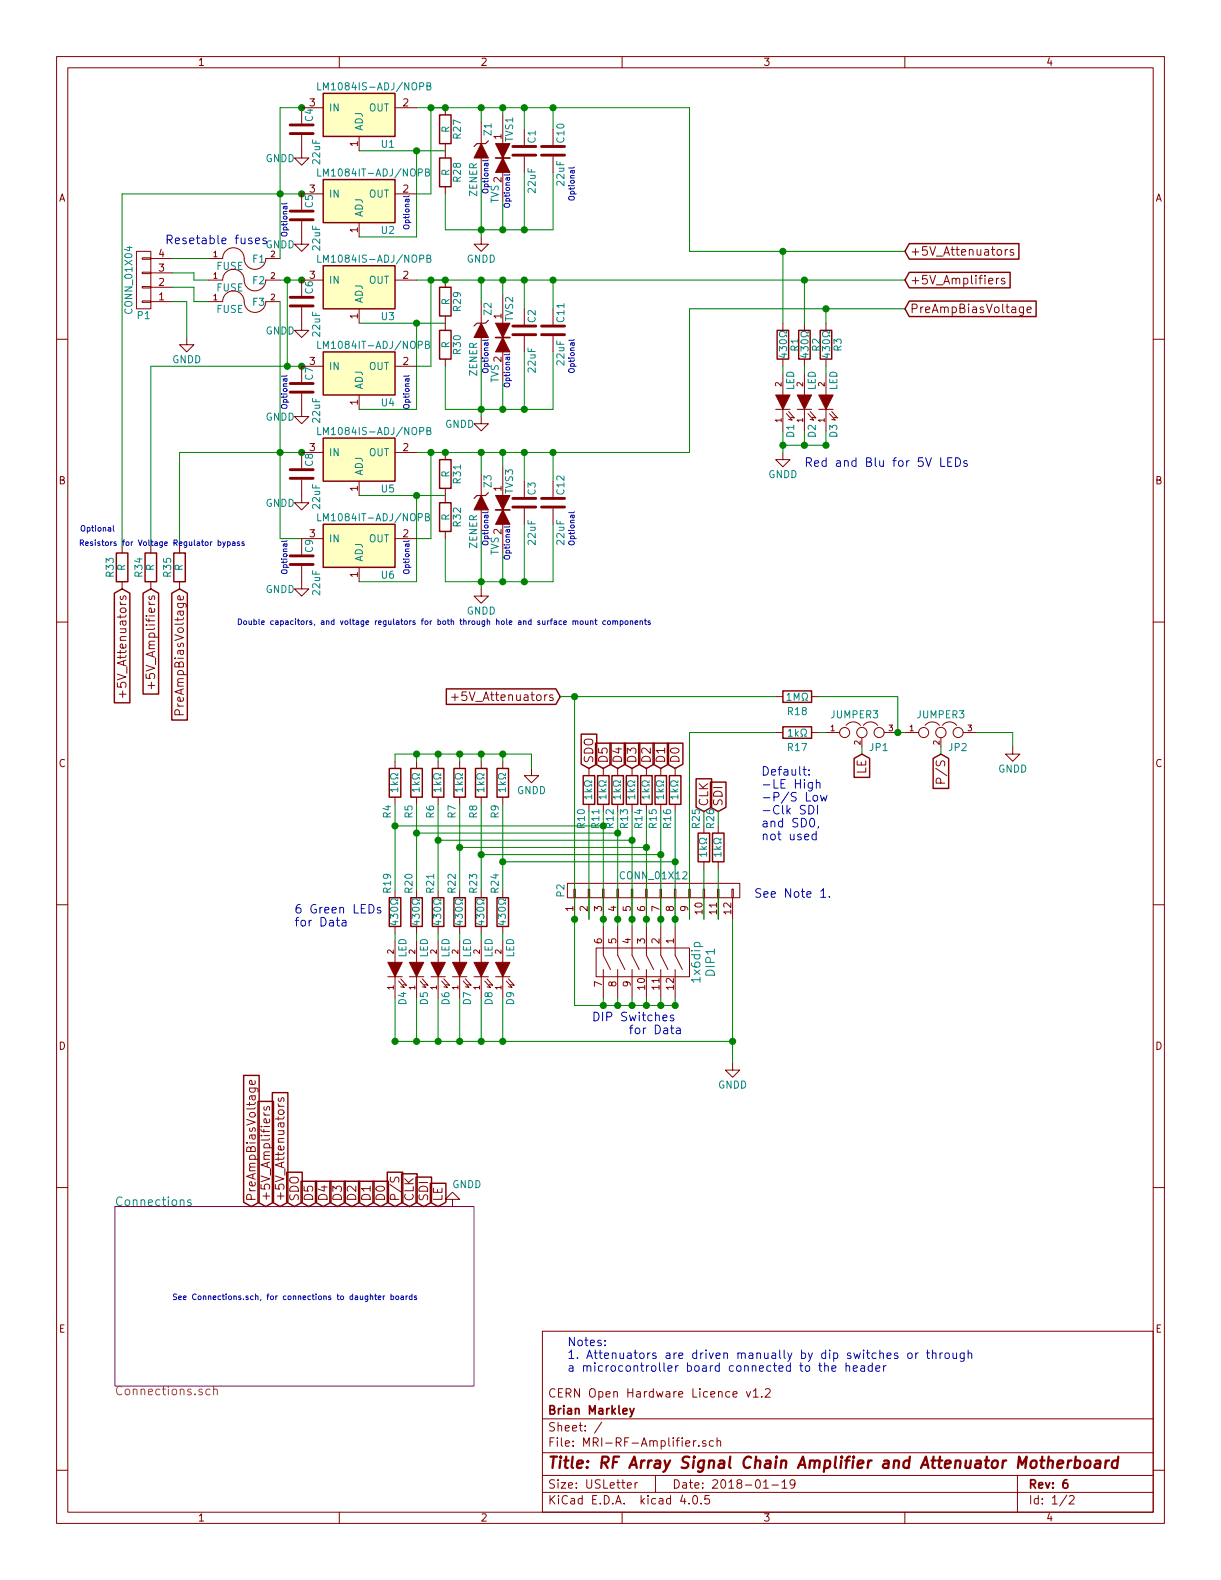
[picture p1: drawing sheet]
EESchema Schematic File Version 2
LIBS:MRI-RF-Amplifier-rescue
LIBS:power
LIBS:device
LIBS:transistors
LIBS:conn
LIBS:linear
LIBS:regul
LIBS:74xx
LIBS:cmos4000
LIBS:adc-dac
LIBS:memory
LIBS:xilinx
LIBS:microcontrollers
LIBS:dsp
LIBS:microchip
LIBS:analog_switches
LIBS:motorola
LIBS:texas
LIBS:intel
LIBS:audio
LIBS:interface
LIBS:digital-audio
LIBS:philips
LIBS:display
LIBS:cypress
LIBS:siliconi
LIBS:opto
LIBS:atmel
LIBS:contrib
LIBS:valves
LIBS:maatcc0005
LIBS:sn74hc590a
LIBS:sn74ahc1g04
LIBS:hfbr-0500etz
LIBS:1x6dip
LIBS:rf3376
LIBS:3008w8sxx56n40x
LIBS:4wwv-08-006
LIBS:sp3002
LIBS:s_110_a1000g
LIBS:xemrd100m
LIBS:sky12347-362lf
LIBS:de15-male
LIBS:5749768_DSUB_15
LIBS:21wa4_pcm99a10
LIBS:fm36w4
LIBS:3x5header
LIBS:MRI-RF-Amplifier-cache
EELAYER 25 0
EELAYER END
$Descr USLetter 8500 11000 portrait
encoding utf-8
Sheet 1 2
Title "RF Array Signal Chain Amplifier and Attenuator Motherboard"
Date "2018-01-19"
Rev "6"
Comp "Brian Markley"
Comment1 "CERN Open Hardware Licence v1.2"
Comment2 ""
Comment3 ""
Comment4 ""
$EndDescr
Text GLabel 6300 1750 2    60   Input ~ 0
+5V_Attenuators
Text GLabel 6300 1950 2    60   Input ~ 0
+5V_Amplifiers
Text Notes 3950 9550 0    59   ~ 0
Notes:\n1. Attenuators are driven manually by dip switches or through\na microcontroller board connected to the header
$Comp
L 1x6dip DIP1
U 1 1
P 4450 6350
F 0 "DIP1" V 3950 6700 60  0000 C CNN
F 1 "1x6dip" V 4050 6700 60  0000 C CNN
F 2 "User:DIP_SPSTx6" H 4450 6350 60  0001 C CNN
F 3 "" H 4450 6350 60  0001 C CNN
	1    4450 6350
	-1   0    0    1   
$EndComp
Text Notes 2050 6450 0    60   ~ 0
6 Green LEDs \nfor Data
$Comp
L LED-RESCUE-MRI-RF-Amplifier D9
U 1 1
P 3500 6750
F 0 "D9" H 3300 6700 50  0000 C CNN
F 1 "LED" H 3650 6700 50  0000 C CNN
F 2 "LEDs:LED_1206" H 3500 6750 50  0001 C CNN
F 3 "" H 3500 6750 50  0000 C CNN
	1    3500 6750
	0    -1   -1   0   
$EndComp
$Comp
L LED-RESCUE-MRI-RF-Amplifier D8
U 1 1
P 3350 6750
F 0 "D8" H 3150 6700 50  0000 C CNN
F 1 "LED" H 3500 6700 50  0000 C CNN
F 2 "LEDs:LED_1206" H 3350 6750 50  0001 C CNN
F 3 "" H 3350 6750 50  0000 C CNN
	1    3350 6750
	0    -1   -1   0   
$EndComp
$Comp
L LED-RESCUE-MRI-RF-Amplifier D7
U 1 1
P 3200 6750
F 0 "D7" H 3000 6700 50  0000 C CNN
F 1 "LED" H 3350 6700 50  0000 C CNN
F 2 "LEDs:LED_1206" H 3200 6750 50  0001 C CNN
F 3 "" H 3200 6750 50  0000 C CNN
	1    3200 6750
	0    -1   -1   0   
$EndComp
$Comp
L LED-RESCUE-MRI-RF-Amplifier D6
U 1 1
P 3050 6750
F 0 "D6" H 2850 6700 50  0000 C CNN
F 1 "LED" H 3200 6700 50  0000 C CNN
F 2 "LEDs:LED_1206" H 3050 6750 50  0001 C CNN
F 3 "" H 3050 6750 50  0000 C CNN
	1    3050 6750
	0    -1   -1   0   
$EndComp
$Comp
L LED-RESCUE-MRI-RF-Amplifier D5
U 1 1
P 2900 6750
F 0 "D5" H 2700 6700 50  0000 C CNN
F 1 "LED" H 3050 6700 50  0000 C CNN
F 2 "LEDs:LED_1206" H 2900 6750 50  0001 C CNN
F 3 "" H 2900 6750 50  0000 C CNN
	1    2900 6750
	0    -1   -1   0   
$EndComp
$Comp
L LED-RESCUE-MRI-RF-Amplifier D4
U 1 1
P 2750 6750
F 0 "D4" H 2550 6700 50  0000 C CNN
F 1 "LED" H 2900 6700 50  0000 C CNN
F 2 "LEDs:LED_1206" H 2750 6750 50  0001 C CNN
F 3 "" H 2750 6750 50  0000 C CNN
	1    2750 6750
	0    -1   -1   0   
$EndComp
Text Notes 4750 7200 2    60   ~ 0
DIP Switches \nfor Data
$Comp
L LED-RESCUE-MRI-RF-Amplifier D3
U 1 1
P 5750 2800
F 0 "D3" H 5550 2750 50  0000 C CNN
F 1 "LED" H 5900 2750 50  0000 C CNN
F 2 "LEDs:LED_1206" H 5750 2800 50  0001 C CNN
F 3 "" H 5750 2800 50  0000 C CNN
	1    5750 2800
	0    -1   -1   0   
$EndComp
$Comp
L LED-RESCUE-MRI-RF-Amplifier D2
U 1 1
P 5600 2800
F 0 "D2" H 5400 2750 50  0000 C CNN
F 1 "LED" H 5750 2750 50  0000 C CNN
F 2 "LEDs:LED_1206" H 5600 2800 50  0001 C CNN
F 3 "" H 5600 2800 50  0000 C CNN
	1    5600 2800
	0    -1   -1   0   
$EndComp
$Comp
L LED-RESCUE-MRI-RF-Amplifier D1
U 1 1
P 5450 2800
F 0 "D1" H 5250 2750 50  0000 C CNN
F 1 "LED" H 5600 2750 50  0000 C CNN
F 2 "LEDs:LED_1206" H 5450 2800 50  0001 C CNN
F 3 "" H 5450 2800 50  0000 C CNN
	1    5450 2800
	0    -1   -1   0   
$EndComp
$Comp
L JUMPER3 JP2
U 1 1
P 6550 5100
F 0 "JP2" H 6600 5000 50  0000 L CNN
F 1 "JUMPER3" H 6550 5200 50  0000 C BNN
F 2 "Connectors_Molex:Molex_KK-6410-03_03x2.54mm_Straight" H 6550 5100 50  0001 C CNN
F 3 "" H 6550 5100 50  0000 C CNN
	1    6550 5100
	1    0    0    -1  
$EndComp
Text GLabel 6550 5250 3    60   Input ~ 0
P/S
Text GLabel 6000 5250 3    60   Input ~ 0
LE
$Comp
L JUMPER3 JP1
U 1 1
P 6000 5100
F 0 "JP1" H 6050 5000 50  0000 L CNN
F 1 "JUMPER3" H 5950 5200 50  0000 C BNN
F 2 "Connectors_Molex:Molex_KK-6410-03_03x2.54mm_Straight" H 6000 5100 50  0001 C CNN
F 3 "" H 6000 5100 50  0000 C CNN
	1    6000 5100
	1    0    0    -1  
$EndComp
$Comp
L GNDD #PWR01
U 1 1
P 1300 2350
F 0 "#PWR01" H 1300 2100 50  0001 C CNN
F 1 "GNDD" H 1300 2200 50  0000 C CNN
F 2 "" H 1300 2350 50  0000 C CNN
F 3 "" H 1300 2350 50  0000 C CNN
	1    1300 2350
	1    0    0    -1  
$EndComp
Text Notes 5300 5850 0    60   ~ 0
Default:\n-LE High\n-P/S Low\n-Clk SDI \nand SD0, \nnot used\n
$Comp
L CONN_01X12 P2
U 1 1
P 4550 6200
F 0 "P2" H 4550 6850 50  0000 C CNN
F 1 "CONN_01X12" V 4650 6200 50  0000 C CNN
F 2 "Pin_Headers:Pin_Header_Straight_1x12_Pitch2.54mm" H 4550 6200 50  0001 C CNN
F 3 "" H 4550 6200 50  0000 C CNN
	1    4550 6200
	0    -1   -1   0   
$EndComp
$Comp
L GNDD #PWR02
U 1 1
P 3350 4100
F 0 "#PWR02" H 3350 3850 50  0001 C CNN
F 1 "GNDD" H 3350 3950 50  0000 C CNN
F 2 "" H 3350 4100 50  0000 C CNN
F 3 "" H 3350 4100 50  0000 C CNN
	1    3350 4100
	1    0    0    -1  
$EndComp
$Comp
L GNDD #PWR03
U 1 1
P 3350 2900
F 0 "#PWR03" H 3350 2650 50  0001 C CNN
F 1 "GNDD" H 3200 2850 50  0000 C CNN
F 2 "" H 3350 2900 50  0000 C CNN
F 3 "" H 3350 2900 50  0000 C CNN
	1    3350 2900
	1    0    0    -1  
$EndComp
$Comp
L GNDD #PWR04
U 1 1
P 5450 3150
F 0 "#PWR04" H 5450 2900 50  0001 C CNN
F 1 "GNDD" H 5450 3000 50  0000 C CNN
F 2 "" H 5450 3150 50  0000 C CNN
F 3 "" H 5450 3150 50  0000 C CNN
	1    5450 3150
	1    0    0    -1  
$EndComp
$Comp
L FUSE F1
U 1 1
P 1700 1800
F 0 "F1" H 1800 1800 50  0000 C CNN
F 1 "FUSE" H 1600 1750 50  0000 C CNN
F 2 "Capacitors_SMD:C_1210_HandSoldering" H 1700 1800 50  0001 C CNN
F 3 "" H 1700 1800 50  0000 C CNN
	1    1700 1800
	1    0    0    -1  
$EndComp
$Comp
L FUSE F2
U 1 1
P 1700 1950
F 0 "F2" H 1800 1950 50  0000 C CNN
F 1 "FUSE" H 1600 1900 50  0000 C CNN
F 2 "Capacitors_SMD:C_1210_HandSoldering" H 1700 1950 50  0001 C CNN
F 3 "" H 1700 1950 50  0000 C CNN
	1    1700 1950
	1    0    0    -1  
$EndComp
$Comp
L FUSE F3
U 1 1
P 1700 2100
F 0 "F3" H 1800 2100 50  0000 C CNN
F 1 "FUSE" H 1600 2050 50  0000 C CNN
F 2 "Capacitors_SMD:C_1210_HandSoldering" H 1700 2100 50  0001 C CNN
F 3 "" H 1700 2100 50  0000 C CNN
	1    1700 2100
	1    0    0    -1  
$EndComp
Text Notes 1150 1700 0    60   ~ 0
Resetable fuses\n
Text GLabel 6300 2150 2    60   Input ~ 0
PreAmpBiasVoltage
$Comp
L TVS TVS2
U 1 1
P 3500 2350
F 0 "TVS2" H 3300 2400 50  0000 C CNN
F 1 "TVS" H 3750 2300 50  0000 C CNN
F 2 "Diodes_SMD:D_SOD-323_HandSoldering" H 3500 2350 50  0001 C CNN
F 3 "" H 3500 2350 50  0000 C CNN
	1    3500 2350
	0    1    1    0   
$EndComp
$Comp
L ZENER Z2
U 1 1
P 3350 2300
F 0 "Z2" H 3200 2350 50  0000 C CNN
F 1 "ZENER" H 3550 2250 50  0000 C CNN
F 2 "Diodes_SMD:D_SMB_Handsoldering" H 3350 2300 50  0001 C CNN
F 3 "" H 3350 2300 50  0000 C CNN
	1    3350 2300
	0    1    1    0   
$EndComp
$Comp
L ZENER Z3
U 1 1
P 3350 3500
F 0 "Z3" H 3200 3550 50  0000 C CNN
F 1 "ZENER" H 3550 3450 50  0000 C CNN
F 2 "Diodes_SMD:D_SMB_Handsoldering" H 3350 3500 50  0001 C CNN
F 3 "" H 3350 3500 50  0000 C CNN
	1    3350 3500
	0    1    1    0   
$EndComp
$Comp
L TVS TVS3
U 1 1
P 3500 3550
F 0 "TVS3" H 3300 3600 50  0000 C CNN
F 1 "TVS" H 3750 3500 50  0000 C CNN
F 2 "Diodes_SMD:D_SOD-323_HandSoldering" H 3500 3550 50  0001 C CNN
F 3 "" H 3500 3550 50  0000 C CNN
	1    3500 3550
	0    1    1    0   
$EndComp
Text GLabel 3900 4850 0    60   Input ~ 0
+5V_Attenuators
Text GLabel 4100 5350 1    60   Input ~ 0
SDO
Text GLabel 5000 5650 1    60   Input ~ 0
SDI
Text GLabel 4900 5650 1    60   Input ~ 0
CLK
Text GLabel 4200 5350 1    60   Input ~ 0
D5
Text GLabel 4300 5350 1    60   Input ~ 0
D4
Text GLabel 4400 5350 1    60   Input ~ 0
D3
Text GLabel 4500 5350 1    60   Input ~ 0
D2
Text GLabel 4600 5350 1    60   Input ~ 0
D1
Text GLabel 4700 5350 1    60   Input ~ 0
D0
Text Notes 5250 6250 0    60   ~ 0
See Note 1.
$Comp
L R R1
U 1 1
P 5450 2400
F 0 "R1" V 5530 2400 50  0000 C CNN
F 1 "430Ω" V 5450 2400 50  0000 C CNN
F 2 "Resistors_SMD:R_1206_HandSoldering" V 5380 2400 50  0001 C CNN
F 3 "" H 5450 2400 50  0000 C CNN
	1    5450 2400
	1    0    0    -1  
$EndComp
$Comp
L C C2
U 1 1
P 3650 2300
F 0 "C2" V 3700 2350 50  0000 L CNN
F 1 "22uF" V 3700 2000 50  0000 L CNN
F 2 "Capacitors_SMD:C_1206_HandSoldering" H 3688 2150 50  0001 C CNN
F 3 "" H 3650 2300 50  0000 C CNN
	1    3650 2300
	1    0    0    -1  
$EndComp
$Comp
L C C3
U 1 1
P 3650 3500
F 0 "C3" V 3700 3550 50  0000 L CNN
F 1 "22uF" V 3700 3200 50  0000 L CNN
F 2 "Capacitors_SMD:C_1206_HandSoldering" H 3688 3350 50  0001 C CNN
F 3 "" H 3650 3500 50  0000 C CNN
	1    3650 3500
	1    0    0    -1  
$EndComp
$Comp
L GNDD #PWR05
U 1 1
P 3350 1650
F 0 "#PWR05" H 3350 1400 50  0001 C CNN
F 1 "GNDD" H 3350 1500 50  0000 C CNN
F 2 "" H 3350 1650 50  0000 C CNN
F 3 "" H 3350 1650 50  0000 C CNN
	1    3350 1650
	1    0    0    -1  
$EndComp
$Comp
L TVS TVS1
U 1 1
P 3500 1100
F 0 "TVS1" H 3300 1150 50  0000 C CNN
F 1 "TVS" H 3750 1050 50  0000 C CNN
F 2 "Diodes_SMD:D_SOD-323_HandSoldering" H 3500 1100 50  0001 C CNN
F 3 "" H 3500 1100 50  0000 C CNN
	1    3500 1100
	0    1    1    0   
$EndComp
$Comp
L ZENER Z1
U 1 1
P 3350 1050
F 0 "Z1" H 3200 1100 50  0000 C CNN
F 1 "ZENER" H 3550 1000 50  0000 C CNN
F 2 "Diodes_SMD:D_SMB_Handsoldering" H 3350 1050 50  0001 C CNN
F 3 "" H 3350 1050 50  0000 C CNN
	1    3350 1050
	0    1    1    0   
$EndComp
$Comp
L C C1
U 1 1
P 3650 1050
F 0 "C1" V 3700 1100 50  0000 L CNN
F 1 "22uF" V 3700 750 50  0000 L CNN
F 2 "Capacitors_SMD:C_1206_HandSoldering" H 3688 900 50  0001 C CNN
F 3 "" H 3650 1050 50  0000 C CNN
	1    3650 1050
	1    0    0    -1  
$EndComp
$Comp
L R R3
U 1 1
P 5750 2400
F 0 "R3" V 5830 2400 50  0000 C CNN
F 1 "430Ω" V 5750 2400 50  0000 C CNN
F 2 "Resistors_SMD:R_1206_HandSoldering" V 5680 2400 50  0001 C CNN
F 3 "" H 5750 2400 50  0000 C CNN
	1    5750 2400
	1    0    0    -1  
$EndComp
$Comp
L R R2
U 1 1
P 5600 2400
F 0 "R2" V 5680 2400 50  0000 C CNN
F 1 "430Ω" V 5600 2400 50  0000 C CNN
F 2 "Resistors_SMD:R_1206_HandSoldering" V 5530 2400 50  0001 C CNN
F 3 "" H 5600 2400 50  0000 C CNN
	1    5600 2400
	1    0    0    -1  
$EndComp
$Comp
L R R19
U 1 1
P 2750 6350
F 0 "R19" V 2800 6150 50  0000 C CNN
F 1 "430Ω" V 2750 6350 50  0000 C CNN
F 2 "Resistors_SMD:R_1206_HandSoldering" V 2680 6350 50  0001 C CNN
F 3 "" H 2750 6350 50  0000 C CNN
	1    2750 6350
	-1   0    0    1   
$EndComp
$Comp
L R R10
U 1 1
P 4100 5500
F 0 "R10" V 4150 5700 50  0000 C CNN
F 1 "1kΩ" V 4100 5500 50  0000 C CNN
F 2 "Resistors_SMD:R_1206_HandSoldering" V 4030 5500 50  0001 C CNN
F 3 "" H 4100 5500 50  0000 C CNN
	1    4100 5500
	-1   0    0    1   
$EndComp
$Comp
L R R20
U 1 1
P 2900 6350
F 0 "R20" V 2950 6150 50  0000 C CNN
F 1 "430Ω" V 2900 6350 50  0000 C CNN
F 2 "Resistors_SMD:R_1206_HandSoldering" V 2830 6350 50  0001 C CNN
F 3 "" H 2900 6350 50  0000 C CNN
	1    2900 6350
	-1   0    0    1   
$EndComp
$Comp
L R R21
U 1 1
P 3050 6350
F 0 "R21" V 3100 6150 50  0000 C CNN
F 1 "430Ω" V 3050 6350 50  0000 C CNN
F 2 "Resistors_SMD:R_1206_HandSoldering" V 2980 6350 50  0001 C CNN
F 3 "" H 3050 6350 50  0000 C CNN
	1    3050 6350
	-1   0    0    1   
$EndComp
$Comp
L R R22
U 1 1
P 3200 6350
F 0 "R22" V 3250 6150 50  0000 C CNN
F 1 "430Ω" V 3200 6350 50  0000 C CNN
F 2 "Resistors_SMD:R_1206_HandSoldering" V 3130 6350 50  0001 C CNN
F 3 "" H 3200 6350 50  0000 C CNN
	1    3200 6350
	-1   0    0    1   
$EndComp
$Comp
L R R23
U 1 1
P 3350 6350
F 0 "R23" V 3400 6150 50  0000 C CNN
F 1 "430Ω" V 3350 6350 50  0000 C CNN
F 2 "Resistors_SMD:R_1206_HandSoldering" V 3280 6350 50  0001 C CNN
F 3 "" H 3350 6350 50  0000 C CNN
	1    3350 6350
	-1   0    0    1   
$EndComp
$Comp
L R R24
U 1 1
P 3500 6350
F 0 "R24" V 3550 6150 50  0000 C CNN
F 1 "430Ω" V 3500 6350 50  0000 C CNN
F 2 "Resistors_SMD:R_1206_HandSoldering" V 3430 6350 50  0001 C CNN
F 3 "" H 3500 6350 50  0000 C CNN
	1    3500 6350
	-1   0    0    1   
$EndComp
Text Notes 5600 3250 0    60   ~ 0
Red and Blu for 5V LEDs
$Comp
L R R11
U 1 1
P 4200 5500
F 0 "R11" V 4250 5700 50  0000 C CNN
F 1 "1kΩ" V 4200 5500 50  0000 C CNN
F 2 "Resistors_SMD:R_1206_HandSoldering" V 4130 5500 50  0001 C CNN
F 3 "" H 4200 5500 50  0000 C CNN
	1    4200 5500
	-1   0    0    1   
$EndComp
$Comp
L R R12
U 1 1
P 4300 5500
F 0 "R12" V 4350 5700 50  0000 C CNN
F 1 "1kΩ" V 4300 5500 50  0000 C CNN
F 2 "Resistors_SMD:R_1206_HandSoldering" V 4230 5500 50  0001 C CNN
F 3 "" H 4300 5500 50  0000 C CNN
	1    4300 5500
	-1   0    0    1   
$EndComp
$Comp
L R R13
U 1 1
P 4400 5500
F 0 "R13" V 4450 5700 50  0000 C CNN
F 1 "1kΩ" V 4400 5500 50  0000 C CNN
F 2 "Resistors_SMD:R_1206_HandSoldering" V 4330 5500 50  0001 C CNN
F 3 "" H 4400 5500 50  0000 C CNN
	1    4400 5500
	-1   0    0    1   
$EndComp
$Comp
L R R14
U 1 1
P 4500 5500
F 0 "R14" V 4550 5700 50  0000 C CNN
F 1 "1kΩ" V 4500 5500 50  0000 C CNN
F 2 "Resistors_SMD:R_1206_HandSoldering" V 4430 5500 50  0001 C CNN
F 3 "" H 4500 5500 50  0000 C CNN
	1    4500 5500
	-1   0    0    1   
$EndComp
$Comp
L R R15
U 1 1
P 4600 5500
F 0 "R15" V 4650 5700 50  0000 C CNN
F 1 "1kΩ" V 4600 5500 50  0000 C CNN
F 2 "Resistors_SMD:R_1206_HandSoldering" V 4530 5500 50  0001 C CNN
F 3 "" H 4600 5500 50  0000 C CNN
	1    4600 5500
	-1   0    0    1   
$EndComp
$Comp
L R R25
U 1 1
P 4900 5900
F 0 "R25" V 4950 5700 50  0000 C CNN
F 1 "1kΩ" V 4900 5900 50  0000 C CNN
F 2 "Resistors_SMD:R_1206_HandSoldering" V 4830 5900 50  0001 C CNN
F 3 "" H 4900 5900 50  0000 C CNN
	1    4900 5900
	-1   0    0    1   
$EndComp
$Comp
L R R26
U 1 1
P 5000 5900
F 0 "R26" V 5050 5700 50  0000 C CNN
F 1 "1kΩ" V 5000 5900 50  0000 C CNN
F 2 "Resistors_SMD:R_1206_HandSoldering" V 4930 5900 50  0001 C CNN
F 3 "" H 5000 5900 50  0000 C CNN
	1    5000 5900
	-1   0    0    1   
$EndComp
$Comp
L R R16
U 1 1
P 4700 5500
F 0 "R16" V 4750 5700 50  0000 C CNN
F 1 "1kΩ" V 4700 5500 50  0000 C CNN
F 2 "Resistors_SMD:R_1206_HandSoldering" V 4630 5500 50  0001 C CNN
F 3 "" H 4700 5500 50  0000 C CNN
	1    4700 5500
	-1   0    0    1   
$EndComp
$Comp
L R R18
U 1 1
P 5550 4850
F 0 "R18" V 5650 4850 50  0000 C CNN
F 1 "1MΩ" V 5550 4850 50  0000 C CNN
F 2 "Resistors_SMD:R_1206_HandSoldering" V 5480 4850 50  0001 C CNN
F 3 "" H 5550 4850 50  0000 C CNN
	1    5550 4850
	0    1    1    0   
$EndComp
$Comp
L R R17
U 1 1
P 5550 5100
F 0 "R17" V 5650 5100 50  0000 C CNN
F 1 "1kΩ" V 5550 5100 50  0000 C CNN
F 2 "Resistors_SMD:R_1206_HandSoldering" V 5480 5100 50  0001 C CNN
F 3 "" H 5550 5100 50  0000 C CNN
	1    5550 5100
	0    1    1    0   
$EndComp
$Comp
L R R4
U 1 1
P 2750 5450
F 0 "R4" V 2800 5650 50  0000 C CNN
F 1 "1kΩ" V 2750 5450 50  0000 C CNN
F 2 "Resistors_SMD:R_1206_HandSoldering" V 2680 5450 50  0001 C CNN
F 3 "" H 2750 5450 50  0000 C CNN
	1    2750 5450
	-1   0    0    1   
$EndComp
$Comp
L R R5
U 1 1
P 2900 5450
F 0 "R5" V 2950 5650 50  0000 C CNN
F 1 "1kΩ" V 2900 5450 50  0000 C CNN
F 2 "Resistors_SMD:R_1206_HandSoldering" V 2830 5450 50  0001 C CNN
F 3 "" H 2900 5450 50  0000 C CNN
	1    2900 5450
	-1   0    0    1   
$EndComp
$Comp
L R R6
U 1 1
P 3050 5450
F 0 "R6" V 3100 5650 50  0000 C CNN
F 1 "1kΩ" V 3050 5450 50  0000 C CNN
F 2 "Resistors_SMD:R_1206_HandSoldering" V 2980 5450 50  0001 C CNN
F 3 "" H 3050 5450 50  0000 C CNN
	1    3050 5450
	-1   0    0    1   
$EndComp
$Comp
L R R7
U 1 1
P 3200 5450
F 0 "R7" V 3250 5650 50  0000 C CNN
F 1 "1kΩ" V 3200 5450 50  0000 C CNN
F 2 "Resistors_SMD:R_1206_HandSoldering" V 3130 5450 50  0001 C CNN
F 3 "" H 3200 5450 50  0000 C CNN
	1    3200 5450
	-1   0    0    1   
$EndComp
$Comp
L R R8
U 1 1
P 3350 5450
F 0 "R8" V 3400 5650 50  0000 C CNN
F 1 "1kΩ" V 3350 5450 50  0000 C CNN
F 2 "Resistors_SMD:R_1206_HandSoldering" V 3280 5450 50  0001 C CNN
F 3 "" H 3350 5450 50  0000 C CNN
	1    3350 5450
	-1   0    0    1   
$EndComp
$Comp
L R R9
U 1 1
P 3500 5450
F 0 "R9" V 3550 5650 50  0000 C CNN
F 1 "1kΩ" V 3500 5450 50  0000 C CNN
F 2 "Resistors_SMD:R_1206_HandSoldering" V 3430 5450 50  0001 C CNN
F 3 "" H 3500 5450 50  0000 C CNN
	1    3500 5450
	-1   0    0    1   
$EndComp
$Comp
L GNDD #PWR06
U 1 1
P 3700 5350
F 0 "#PWR06" H 3700 5100 50  0001 C CNN
F 1 "GNDD" H 3700 5200 50  0000 C CNN
F 2 "" H 3700 5350 50  0000 C CNN
F 3 "" H 3700 5350 50  0000 C CNN
	1    3700 5350
	1    0    0    -1  
$EndComp
$Comp
L GNDD #PWR07
U 1 1
P 5100 7400
F 0 "#PWR07" H 5100 7150 50  0001 C CNN
F 1 "GNDD" H 5100 7250 50  0000 C CNN
F 2 "" H 5100 7400 50  0000 C CNN
F 3 "" H 5100 7400 50  0000 C CNN
	1    5100 7400
	1    0    0    -1  
$EndComp
$Comp
L CONN_01X04 P1
U 1 1
P 1000 1950
F 0 "P1" H 1000 2200 50  0000 C CNN
F 1 "CONN_01X04" V 1100 1950 50  0000 C CNN
F 2 "User:OSTTC0421162" H 1000 1950 50  0001 C CNN
F 3 "" H 1000 1950 50  0000 C CNN
	1    1000 1950
	-1   0    0    1   
$EndComp
$Sheet
S 800  8400 2500 1250
U 59314308
F0 "Connections" 60
F1 "Connections.sch" 60
$EndSheet
Text GLabel 1850 8400 1    60   Input ~ 0
+5V_Amplifiers
Text GLabel 1950 8400 1    60   Input ~ 0
+5V_Attenuators
Text GLabel 2750 8400 1    60   Input ~ 0
P/S
Text GLabel 2850 8400 1    60   Input ~ 0
CLK
Text GLabel 2950 8400 1    60   Input ~ 0
SDI
Text GLabel 3050 8400 1    60   Input ~ 0
LE
Text GLabel 2050 8400 1    60   Input ~ 0
SDO
Text GLabel 2650 8400 1    60   Input ~ 0
D0
Text GLabel 2550 8400 1    60   Input ~ 0
D1
Text GLabel 2450 8400 1    60   Input ~ 0
D2
Text GLabel 2350 8400 1    60   Input ~ 0
D3
Text GLabel 2250 8400 1    60   Input ~ 0
D4
Text GLabel 2150 8400 1    60   Input ~ 0
D5
$Comp
L GNDD #PWR08
U 1 1
P 3150 8400
F 0 "#PWR08" H 3150 8150 50  0001 C CNN
F 1 "GNDD" H 3250 8250 50  0000 C CNN
F 2 "" H 3150 8400 50  0000 C CNN
F 3 "" H 3150 8400 50  0000 C CNN
	1    3150 8400
	1    0    0    1   
$EndComp
Text GLabel 1750 8400 1    60   Input ~ 0
PreAmpBiasVoltage
Text Notes 1200 9050 0    39   ~ 0
See Connections.sch, for connections to daughter boards
$Comp
L GNDD #PWR09
U 1 1
P 7050 5200
F 0 "#PWR09" H 7050 4950 50  0001 C CNN
F 1 "GNDD" H 7050 5050 50  0000 C CNN
F 2 "" H 7050 5200 50  0001 C CNN
F 3 "" H 7050 5200 50  0001 C CNN
	1    7050 5200
	1    0    0    -1  
$EndComp
$Comp
L GNDD #PWR010
U 1 1
P 2100 2250
F 0 "#PWR010" H 2100 2000 50  0001 C CNN
F 1 "GNDD" H 1950 2200 50  0000 C CNN
F 2 "" H 2100 2250 50  0000 C CNN
F 3 "" H 2100 2250 50  0000 C CNN
	1    2100 2250
	1    0    0    -1  
$EndComp
$Comp
L GNDD #PWR011
U 1 1
P 2100 3450
F 0 "#PWR011" H 2100 3200 50  0001 C CNN
F 1 "GNDD" H 1950 3400 50  0000 C CNN
F 2 "" H 2100 3450 50  0000 C CNN
F 3 "" H 2100 3450 50  0000 C CNN
	1    2100 3450
	1    0    0    -1  
$EndComp
$Comp
L C C12
U 1 1
P 3850 3500
F 0 "C12" V 3900 3550 50  0000 L CNN
F 1 "22uF" V 3900 3200 50  0000 L CNN
F 2 "Capacitors_ThroughHole:CP_Radial_D5.0mm_P2.00mm" H 3888 3350 50  0001 C CNN
F 3 "" H 3850 3500 50  0000 C CNN
	1    3850 3500
	1    0    0    -1  
$EndComp
Wire Wire Line
	2750 7250 5100 7250
Wire Wire Line
	4700 5650 4700 6450
Wire Wire Line
	4700 5350 4700 5350
Connection ~ 5100 7250
Wire Wire Line
	6300 5100 6250 5100
Wire Wire Line
	3500 5600 3500 6200
Wire Wire Line
	3350 5600 3350 6200
Wire Wire Line
	3200 5600 3200 6200
Wire Wire Line
	3050 5600 3050 6200
Wire Wire Line
	2900 5600 2900 6200
Wire Wire Line
	2750 5600 2750 6200
Wire Wire Line
	2750 6550 2750 6500
Wire Wire Line
	2900 6500 2900 6550
Wire Wire Line
	3050 6550 3050 6500
Wire Wire Line
	3200 6500 3200 6550
Wire Wire Line
	3350 6500 3350 6550
Wire Wire Line
	3500 6550 3500 6500
Wire Wire Line
	3650 750  3650 900 
Connection ~ 3500 1600
Wire Wire Line
	3500 1400 3500 1600
Connection ~ 3500 750 
Wire Wire Line
	3500 750  3500 800 
Connection ~ 3350 750 
Wire Wire Line
	2900 750  4800 750 
Connection ~ 3350 1600
Wire Wire Line
	3650 1600 3650 1200
Wire Wire Line
	3100 1600 3850 1600
Wire Wire Line
	3350 1250 3350 1650
Wire Wire Line
	4200 5650 4200 6450
Wire Wire Line
	4300 5650 4300 6450
Wire Wire Line
	4400 5650 4400 6450
Wire Wire Line
	4500 5650 4500 6450
Wire Wire Line
	4600 5650 4600 6450
Wire Wire Line
	3500 7250 3500 6950
Wire Wire Line
	3650 3150 3650 3350
Wire Wire Line
	3650 1950 3650 2150
Connection ~ 3500 4050
Wire Wire Line
	3500 3850 3500 4050
Connection ~ 3500 3150
Wire Wire Line
	3500 3150 3500 3250
Connection ~ 3500 2850
Wire Wire Line
	3500 2650 3500 2850
Connection ~ 3500 1950
Wire Wire Line
	3500 1950 3500 2050
Connection ~ 3350 1950
Connection ~ 5750 2150
Connection ~ 5450 1750
Wire Wire Line
	1200 1800 1450 1800
Wire Wire Line
	1450 1950 1350 1950
Connection ~ 2750 7250
Wire Wire Line
	2900 1950 6300 1950
Connection ~ 3350 3150
Wire Wire Line
	2900 3150 4800 3150
Connection ~ 3350 2850
Wire Wire Line
	3650 2850 3650 2450
Wire Wire Line
	3100 2850 3850 2850
Wire Wire Line
	3350 2500 3350 2900
Connection ~ 3350 4050
Wire Wire Line
	3650 4050 3650 3650
Wire Wire Line
	3100 4050 3850 4050
Wire Wire Line
	3350 3700 3350 4100
Wire Wire Line
	1300 2100 1300 2350
Wire Wire Line
	5700 5100 5750 5100
Wire Wire Line
	5100 6400 5100 7400
Connection ~ 6250 5100
Wire Wire Line
	6000 5200 6000 5250
Wire Wire Line
	6550 5200 6550 5250
Connection ~ 3350 7250
Wire Wire Line
	2750 7250 2750 6950
Connection ~ 3200 7250
Wire Wire Line
	2900 7250 2900 6950
Connection ~ 3050 7250
Wire Wire Line
	3050 7250 3050 6950
Connection ~ 2900 7250
Wire Wire Line
	3200 7250 3200 6950
Wire Wire Line
	3350 7250 3350 6950
Connection ~ 4300 7000
Wire Wire Line
	4200 6950 4200 7000
Wire Wire Line
	4300 7000 4300 6950
Wire Wire Line
	4400 7000 4400 6950
Wire Wire Line
	4500 7000 4500 6950
Wire Wire Line
	4600 7000 4600 6950
Connection ~ 4700 7000
Wire Wire Line
	4700 7000 4700 6950
Connection ~ 4600 6400
Connection ~ 4500 6400
Connection ~ 4400 6400
Connection ~ 4300 6400
Connection ~ 4200 6400
Connection ~ 4600 7000
Connection ~ 4400 7000
Connection ~ 4500 7000
Wire Wire Line
	5450 2550 5450 2600
Wire Wire Line
	5600 2550 5600 2600
Wire Wire Line
	5750 2550 5750 2600
Wire Wire Line
	5450 3000 5450 3150
Wire Wire Line
	5600 3100 5600 3000
Wire Wire Line
	5750 3100 5750 3000
Connection ~ 5750 3100
Connection ~ 5600 3100
Connection ~ 5450 3100
Wire Wire Line
	5000 5750 5000 5650
Wire Wire Line
	4900 5650 4900 5750
Wire Wire Line
	5000 6400 5000 6050
Wire Wire Line
	4900 6050 4900 6400
Connection ~ 3500 7250
Wire Wire Line
	4800 5100 4800 6400
Wire Wire Line
	4800 5100 5400 5100
Connection ~ 3500 6000
Connection ~ 3350 5950
Connection ~ 3200 5900
Connection ~ 3050 5850
Connection ~ 2900 5800
Connection ~ 2750 5750
Wire Wire Line
	2750 5300 2750 5250
Wire Wire Line
	2750 5250 3700 5250
Wire Wire Line
	2900 5250 2900 5300
Wire Wire Line
	3050 5250 3050 5300
Connection ~ 2900 5250
Wire Wire Line
	3200 5250 3200 5300
Connection ~ 3050 5250
Wire Wire Line
	3350 5250 3350 5300
Connection ~ 3200 5250
Wire Wire Line
	3500 5250 3500 5300
Connection ~ 3350 5250
Wire Wire Line
	3700 5250 3700 5350
Connection ~ 3500 5250
Wire Wire Line
	5450 3100 5750 3100
Wire Wire Line
	1300 2100 1200 2100
Wire Wire Line
	1350 1950 1350 1900
Wire Wire Line
	1350 1900 1200 1900
Wire Wire Line
	1200 2000 1350 2000
Wire Wire Line
	1350 2000 1350 2100
Wire Wire Line
	1350 2100 1450 2100
Wire Wire Line
	5750 2150 5750 2250
Wire Wire Line
	5450 1750 5450 2250
Wire Wire Line
	6800 5100 7050 5100
Wire Wire Line
	7050 5100 7050 5200
Wire Wire Line
	4000 7000 4700 7000
Connection ~ 4700 6400
Connection ~ 4200 7000
Wire Wire Line
	5700 4850 6250 4850
Wire Wire Line
	6250 4850 6250 5100
Wire Wire Line
	3900 4850 5400 4850
Connection ~ 4000 4850
Connection ~ 4200 5750
Wire Wire Line
	2750 5750 4200 5750
Wire Wire Line
	2900 5800 4300 5800
Connection ~ 4300 5800
Wire Wire Line
	3050 5850 4400 5850
Connection ~ 4400 5850
Wire Wire Line
	3200 5900 4500 5900
Connection ~ 4500 5900
Wire Wire Line
	3350 5950 4600 5950
Connection ~ 4600 5950
Wire Wire Line
	3500 6000 4700 6000
Connection ~ 4700 6000
Wire Wire Line
	4000 4850 4000 7000
Wire Wire Line
	4100 5650 4100 6400
Connection ~ 4000 6400
Wire Wire Line
	850  1350 2100 1350
Wire Wire Line
	1950 750  2100 750 
Wire Wire Line
	1950 1950 2100 1950
Wire Wire Line
	1050 2550 2100 2550
Wire Wire Line
	1250 3150 2100 3150
Wire Wire Line
	1950 3750 2100 3750
Connection ~ 1950 3150
Wire Wire Line
	2900 3750 3000 3750
Wire Wire Line
	3000 3750 3000 3150
Wire Wire Line
	2900 2550 3000 2550
Wire Wire Line
	3000 2550 3000 1950
Wire Wire Line
	2900 1350 3000 1350
Wire Wire Line
	3000 1350 3000 750 
Wire Wire Line
	3350 850  3350 750 
Connection ~ 3000 750 
Wire Wire Line
	4800 2150 6300 2150
Wire Wire Line
	4800 1750 6300 1750
Connection ~ 3000 1950
Wire Wire Line
	3350 2100 3350 1950
Connection ~ 3000 3150
Wire Wire Line
	3350 3150 3350 3300
Wire Wire Line
	3850 750  3850 900 
Connection ~ 3650 750 
Wire Wire Line
	3850 1600 3850 1200
Connection ~ 3650 1600
Wire Wire Line
	3850 1950 3850 2150
Connection ~ 3650 1950
Wire Wire Line
	3850 2850 3850 2450
Connection ~ 3650 2850
Wire Wire Line
	3850 3150 3850 3350
Connection ~ 3650 3150
Wire Wire Line
	3850 4050 3850 3650
Connection ~ 3650 4050
$Comp
L C C8
U 1 1
P 2100 3300
F 0 "C8" V 2150 3350 50  0000 L CNN
F 1 "22uF" V 2200 3050 50  0000 L CNN
F 2 "Capacitors_SMD:C_1206_HandSoldering" H 2138 3150 50  0001 C CNN
F 3 "" H 2100 3300 50  0000 C CNN
	1    2100 3300
	1    0    0    -1  
$EndComp
$Comp
L C C4
U 1 1
P 2100 900
F 0 "C4" V 2150 950 50  0000 L CNN
F 1 "22uF" V 2200 650 50  0000 L CNN
F 2 "Capacitors_SMD:C_1206_HandSoldering" H 2138 750 50  0001 C CNN
F 3 "" H 2100 900 50  0000 C CNN
	1    2100 900 
	1    0    0    -1  
$EndComp
Wire Wire Line
	1950 2100 1950 3750
Wire Wire Line
	2000 2550 2000 1950
Connection ~ 2000 1950
Wire Wire Line
	1950 750  1950 1800
Connection ~ 1950 1350
Wire Wire Line
	4800 750  4800 1750
Connection ~ 3850 750 
Connection ~ 5600 1950
Connection ~ 3850 1950
Wire Wire Line
	5600 2250 5600 1950
Wire Wire Line
	4800 3150 4800 2150
Connection ~ 3850 3150
$Comp
L R R27
U 1 1
P 3100 900
F 0 "R27" V 3180 900 50  0000 C CNN
F 1 "R" V 3100 900 50  0000 C CNN
F 2 "Resistors_SMD:R_1206_HandSoldering" V 3030 900 50  0001 C CNN
F 3 "" H 3100 900 50  0000 C CNN
	1    3100 900 
	1    0    0    -1  
$EndComp
$Comp
L R R28
U 1 1
P 3100 1200
F 0 "R28" V 3180 1200 50  0000 C CNN
F 1 "R" V 3100 1200 50  0000 C CNN
F 2 "Resistors_SMD:R_1206_HandSoldering" V 3030 1200 50  0001 C CNN
F 3 "" H 3100 1200 50  0000 C CNN
	1    3100 1200
	1    0    0    -1  
$EndComp
Wire Wire Line
	3100 1050 2500 1050
Wire Wire Line
	3100 1350 3100 1600
Wire Wire Line
	2900 1050 2900 1650
Wire Wire Line
	2900 1650 2500 1650
Connection ~ 2900 1050
Wire Wire Line
	3000 750  3100 750 
Connection ~ 3100 750 
$Comp
L R R29
U 1 1
P 3100 2100
F 0 "R29" V 3180 2100 50  0000 C CNN
F 1 "R" V 3100 2100 50  0000 C CNN
F 2 "Resistors_SMD:R_1206_HandSoldering" V 3030 2100 50  0001 C CNN
F 3 "" H 3100 2100 50  0000 C CNN
	1    3100 2100
	1    0    0    -1  
$EndComp
$Comp
L R R30
U 1 1
P 3100 2400
F 0 "R30" V 3180 2400 50  0000 C CNN
F 1 "R" V 3100 2400 50  0000 C CNN
F 2 "Resistors_SMD:R_1206_HandSoldering" V 3030 2400 50  0001 C CNN
F 3 "" H 3100 2400 50  0000 C CNN
	1    3100 2400
	1    0    0    -1  
$EndComp
Wire Wire Line
	3100 2250 2500 2250
$Comp
L GNDD #PWR012
U 1 1
P 2100 1050
F 0 "#PWR012" H 2100 800 50  0001 C CNN
F 1 "GNDD" H 1950 1000 50  0000 C CNN
F 2 "" H 2100 1050 50  0000 C CNN
F 3 "" H 2100 1050 50  0000 C CNN
	1    2100 1050
	1    0    0    -1  
$EndComp
Wire Wire Line
	2900 2250 2900 2850
Wire Wire Line
	2900 2850 2500 2850
Connection ~ 2900 2250
Wire Wire Line
	3100 2550 3100 2850
Wire Wire Line
	3000 1950 3100 1950
Connection ~ 3100 1950
$Comp
L R R31
U 1 1
P 3100 3300
F 0 "R31" V 3180 3300 50  0000 C CNN
F 1 "R" V 3100 3300 50  0000 C CNN
F 2 "Resistors_SMD:R_1206_HandSoldering" V 3030 3300 50  0001 C CNN
F 3 "" H 3100 3300 50  0000 C CNN
	1    3100 3300
	1    0    0    -1  
$EndComp
$Comp
L R R32
U 1 1
P 3100 3600
F 0 "R32" V 3180 3600 50  0000 C CNN
F 1 "R" V 3100 3600 50  0000 C CNN
F 2 "Resistors_SMD:R_1206_HandSoldering" V 3030 3600 50  0001 C CNN
F 3 "" H 3100 3600 50  0000 C CNN
	1    3100 3600
	1    0    0    -1  
$EndComp
Wire Wire Line
	3100 3450 2500 3450
Wire Wire Line
	3000 3150 3100 3150
Connection ~ 3100 3150
Wire Wire Line
	2900 3450 2900 4050
Wire Wire Line
	2900 4050 2500 4050
Connection ~ 2900 3450
Wire Wire Line
	3100 3750 3100 4050
$Comp
L GNDD #PWR013
U 1 1
P 2100 1650
F 0 "#PWR013" H 2100 1400 50  0001 C CNN
F 1 "GNDD" H 1950 1600 50  0000 C CNN
F 2 "" H 2100 1650 50  0000 C CNN
F 3 "" H 2100 1650 50  0000 C CNN
	1    2100 1650
	1    0    0    -1  
$EndComp
$Comp
L GNDD #PWR014
U 1 1
P 2100 2850
F 0 "#PWR014" H 2100 2600 50  0001 C CNN
F 1 "GNDD" H 1950 2800 50  0000 C CNN
F 2 "" H 2100 2850 50  0000 C CNN
F 3 "" H 2100 2850 50  0000 C CNN
	1    2100 2850
	1    0    0    -1  
$EndComp
Connection ~ 2100 2550
Connection ~ 2100 3150
Connection ~ 2100 1950
Connection ~ 2100 1350
Connection ~ 2100 750 
Text Notes 1650 4350 0    39   ~ 0
Double capacitors, and voltage regulators for both through hole and surface mount components
$Comp
L C C5
U 1 1
P 2100 1500
F 0 "C5" V 2150 1550 50  0000 L CNN
F 1 "22uF" V 2200 1250 50  0000 L CNN
F 2 "Capacitors_ThroughHole:CP_Radial_D5.0mm_P2.00mm" H 2138 1350 50  0001 C CNN
F 3 "" H 2100 1500 50  0000 C CNN
	1    2100 1500
	1    0    0    -1  
$EndComp
$Comp
L C C6
U 1 1
P 2100 2100
F 0 "C6" V 2150 2150 50  0000 L CNN
F 1 "22uF" V 2200 1850 50  0000 L CNN
F 2 "Capacitors_SMD:C_1206_HandSoldering" H 2138 1950 50  0001 C CNN
F 3 "" H 2100 2100 50  0000 C CNN
	1    2100 2100
	1    0    0    -1  
$EndComp
$Comp
L C C7
U 1 1
P 2100 2700
F 0 "C7" V 2150 2750 50  0000 L CNN
F 1 "22uF" V 2200 2450 50  0000 L CNN
F 2 "Capacitors_ThroughHole:CP_Radial_D5.0mm_P2.00mm" H 2138 2550 50  0001 C CNN
F 3 "" H 2100 2700 50  0000 C CNN
	1    2100 2700
	1    0    0    -1  
$EndComp
$Comp
L C C11
U 1 1
P 3850 2300
F 0 "C11" V 3900 2350 50  0000 L CNN
F 1 "22uF" V 3900 2050 50  0000 L CNN
F 2 "Capacitors_ThroughHole:CP_Radial_D5.0mm_P2.00mm" H 3888 2150 50  0001 C CNN
F 3 "" H 3850 2300 50  0000 C CNN
	1    3850 2300
	1    0    0    -1  
$EndComp
$Comp
L C C10
U 1 1
P 3850 1050
F 0 "C10" V 3900 1100 50  0000 L CNN
F 1 "22uF" V 3900 800 50  0000 L CNN
F 2 "Capacitors_ThroughHole:CP_Radial_D5.0mm_P2.00mm" H 3888 900 50  0001 C CNN
F 3 "" H 3850 1050 50  0000 C CNN
	1    3850 1050
	1    0    0    -1  
$EndComp
$Comp
L LM1084IS-ADJ/NOPB U1
U 1 1
P 2500 800
F 0 "U1" H 2700 600 50  0000 C CNN
F 1 "LM1084IS-ADJ/NOPB" H 2200 1000 50  0000 L CNN
F 2 "TO_SOT_Packages_SMD:TO-263-3_TabPin2" H 2500 900 50  0001 C CIN
F 3 "" H 2500 800 50  0000 C CNN
	1    2500 800 
	1    0    0    -1  
$EndComp
$Comp
L LM1084IS-ADJ/NOPB U3
U 1 1
P 2500 2000
F 0 "U3" H 2700 1800 50  0000 C CNN
F 1 "LM1084IS-ADJ/NOPB" H 2200 2200 50  0000 L CNN
F 2 "TO_SOT_Packages_SMD:TO-263-3_TabPin2" H 2500 2100 50  0001 C CIN
F 3 "" H 2500 2000 50  0000 C CNN
	1    2500 2000
	1    0    0    -1  
$EndComp
$Comp
L LM1084IS-ADJ/NOPB U5
U 1 1
P 2500 3200
F 0 "U5" H 2700 3000 50  0000 C CNN
F 1 "LM1084IS-ADJ/NOPB" H 2200 3400 50  0000 L CNN
F 2 "TO_SOT_Packages_SMD:TO-263-3_TabPin2" H 2500 3300 50  0001 C CIN
F 3 "" H 2500 3200 50  0000 C CNN
	1    2500 3200
	1    0    0    -1  
$EndComp
$Comp
L LM1084IT-ADJ/NOPB U6
U 1 1
P 2500 3800
F 0 "U6" H 2700 3600 50  0000 C CNN
F 1 "LM1084IT-ADJ/NOPB" H 2200 4000 50  0000 L CNN
F 2 "TO_SOT_Packages_THT:TO-220_Horizontal" H 2500 3900 50  0001 C CIN
F 3 "" H 2500 3800 50  0000 C CNN
	1    2500 3800
	1    0    0    -1  
$EndComp
$Comp
L LM1084IT-ADJ/NOPB U4
U 1 1
P 2500 2600
F 0 "U4" H 2700 2400 50  0000 C CNN
F 1 "LM1084IT-ADJ/NOPB" H 2200 2800 50  0000 L CNN
F 2 "TO_SOT_Packages_THT:TO-220_Horizontal" H 2500 2700 50  0001 C CIN
F 3 "" H 2500 2600 50  0000 C CNN
	1    2500 2600
	1    0    0    -1  
$EndComp
$Comp
L LM1084IT-ADJ/NOPB U2
U 1 1
P 2500 1400
F 0 "U2" H 2700 1200 50  0000 C CNN
F 1 "LM1084IT-ADJ/NOPB" H 2200 1600 50  0000 L CNN
F 2 "TO_SOT_Packages_THT:TO-220_Horizontal" H 2500 1500 50  0001 C CIN
F 3 "" H 2500 1400 50  0000 C CNN
	1    2500 1400
	1    0    0    -1  
$EndComp
$Comp
L C C9
U 1 1
P 2100 3900
F 0 "C9" V 2150 3950 50  0000 L CNN
F 1 "22uF" V 2200 3650 50  0000 L CNN
F 2 "Capacitors_ThroughHole:CP_Radial_D5.0mm_P2.00mm" H 2138 3750 50  0001 C CNN
F 3 "" H 2100 3900 50  0000 C CNN
	1    2100 3900
	1    0    0    -1  
$EndComp
$Comp
L GNDD #PWR015
U 1 1
P 2100 4050
F 0 "#PWR015" H 2100 3800 50  0001 C CNN
F 1 "GNDD" H 1950 4000 50  0000 C CNN
F 2 "" H 2100 4050 50  0000 C CNN
F 3 "" H 2100 4050 50  0000 C CNN
	1    2100 4050
	1    0    0    -1  
$EndComp
$Comp
L R R33
U 1 1
P 850 3950
F 0 "R33" V 930 3950 50  0000 C CNN
F 1 "R" V 850 3950 50  0000 C CNN
F 2 "Resistors_SMD:R_1206_HandSoldering" V 780 3950 50  0001 C CNN
F 3 "" H 850 3950 50  0000 C CNN
	1    850  3950
	-1   0    0    1   
$EndComp
$Comp
L R R34
U 1 1
P 1050 3950
F 0 "R34" V 1130 3950 50  0000 C CNN
F 1 "R" V 1050 3950 50  0000 C CNN
F 2 "Resistors_SMD:R_1206_HandSoldering" V 980 3950 50  0001 C CNN
F 3 "" H 1050 3950 50  0000 C CNN
	1    1050 3950
	-1   0    0    1   
$EndComp
$Comp
L R R35
U 1 1
P 1250 3950
F 0 "R35" V 1330 3950 50  0000 C CNN
F 1 "R" V 1250 3950 50  0000 C CNN
F 2 "Resistors_SMD:R_1206_HandSoldering" V 1180 3950 50  0001 C CNN
F 3 "" H 1250 3950 50  0000 C CNN
	1    1250 3950
	-1   0    0    1   
$EndComp
Wire Wire Line
	850  1350 850  3800
Wire Wire Line
	1050 2550 1050 3800
Connection ~ 2000 2550
Wire Wire Line
	1250 3150 1250 3800
Text Notes 550  3800 0    39   ~ 0
Resistors for Voltage Regulator bypass
Text GLabel 850  4100 3    60   Input ~ 0
+5V_Attenuators
Text GLabel 1050 4100 3    60   Input ~ 0
+5V_Amplifiers
Text GLabel 1250 4100 3    60   Input ~ 0
PreAmpBiasVoltage
Text Notes 4000 3800 1    39   ~ 0
Optional
Text Notes 2850 4000 1    39   ~ 0
Optional
Text Notes 2000 4000 1    39   ~ 0
Optional
Text Notes 3550 2700 1    39   ~ 0
Optional
Text Notes 3400 3800 1    39   ~ 0
Optional
Text Notes 3550 3900 1    39   ~ 0
Optional
Text Notes 3400 2600 1    39   ~ 0
Optional
Text Notes 4000 2600 1    39   ~ 0
Optional
Text Notes 2850 2850 1    39   ~ 0
Optional
Text Notes 2000 2850 1    39   ~ 0
Optional
Text Notes 4000 1400 1    39   ~ 0
Optional
Text Notes 3550 1450 1    39   ~ 0
Optional
Text Notes 3400 1350 1    39   ~ 0
Optional
Text Notes 2850 1600 1    39   ~ 0
Optional
Text Notes 2000 1650 1    39   ~ 0
Optional
Text Notes 800  3700 2    39   ~ 0
Optional
$EndSCHEMATC
